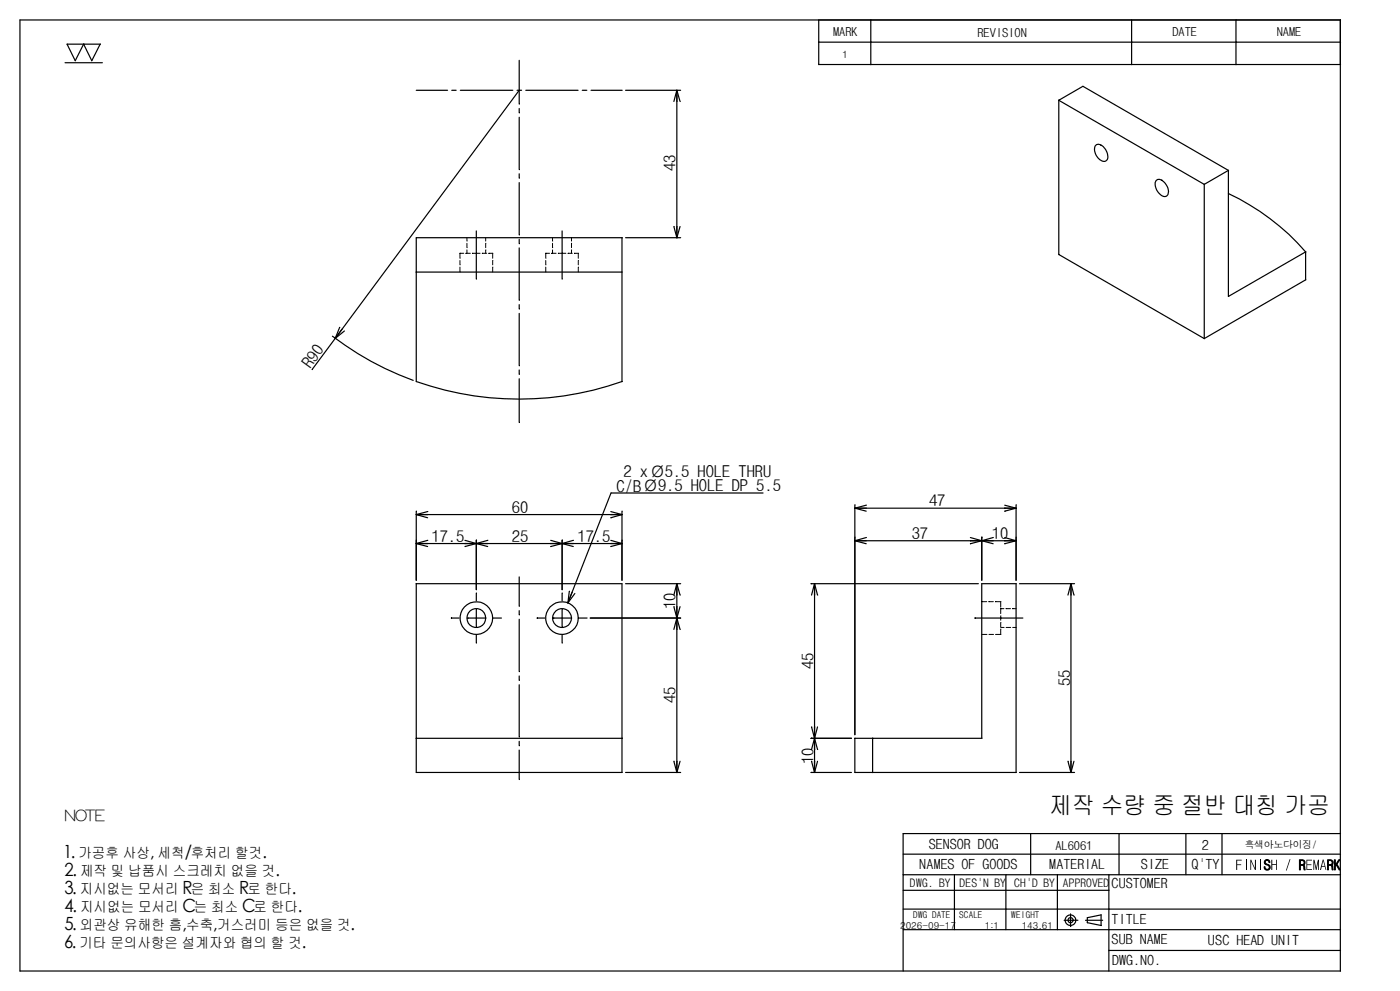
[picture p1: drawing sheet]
<svg xmlns="http://www.w3.org/2000/svg" width="297mm" height="210mm" viewBox="0 0 297 210" stroke-linecap="round" stroke-linejoin="round" font-family="sans-serif">
<g fill="none" stroke="#000" stroke-width=".25">
<path d="M13.8 13.3h7.9M14.2 9.4h3.6M14.3 9.4l1.6 3.5 1.9-3.5M17.7 9.4h3.6l-1.8 3.5-1.7-3.5M88.2 19.1h6.6M95.7 19.1h1M97.6 19.1h11.1M109.6 19.1h.9M110 12.8l.1 9.2M110.1 19.1l-39.1 52.6M111.4 19.1h11.1M123.4 19.1h1"/>
<path d="M125.3 19.1h6.6M132.6 19.1h11.6M143.4 19.1l.8 2.4M143.4 19.1l.1 2.4M143.4 19.1v31.2l.7-2.3M143.5 19.1l-.7 2.4M184.5 13.7h55.4l-.1-4.8h22.2l-.1-4.7h22.2h-279.9l.1 201.5M184.6 4.2h-11.1v4.7M239.8 13.7h22.2l-.1-4.8h22.2l-.1-4.7 .1 201.5h-279.9M239.9 4.2h-55.4l.1 4.7h-11.1v4.8M262 4.2h-22.2l.1 4.7h-55.4l.1 4.8h-11.1M284 8.9l.1 4.8h-22.2"/>
<path d="M110 23l.1 .9M110 24.8l.1 11.1M110 36.8l.1 .9M110 38.7l.1 11.1M224.4 21.2v32.7l30.8 17.8 21.5-12.4M233.3 30.8a2.53 2.53 0 0 1 1.2 3.1 1.3 1.3 0 0 1-1.9-.5 2.02 2.02 0 0 1-.2-2.8l.3-.1 .7 .3M246.2 38.2a2.56 2.56 0 0 1 1.2 3.2 1.28 1.28 0 0 1-1.9-.6 1.96 1.96 0 0 1-.3-2.7l.6-.1 .4 .2M260.3 36.1l-5.1 3M260.3 36.1v26.7l16.4-9.4v5.9M260.4 36.1l-30.9-17.8-5.1 2.9 30.8 17.9v32.6M88.2 50.3h43.7l-.1 7.3M88.3 57.6h43.5"/>
<path d="M88.3 50.3v30.5M100.9 48.9l.1 4.7M100.9 53.6l.1 5.5M110 50.7l.1 .9M110 52.5l.1 11.1M119.1 48.9l.1 4.7M119.1 53.6l.1 5.5M131.8 57.6l.1 23.2a65.9 65.9 0 0 1-43.7 0M132.6 50.3h11.6M142.8 48l.6 2.3 .1-2.3M260.4 41h-.1a49.6 49.6 0 0 1 16.4 12.4M70.5 71.2a64 64 0 0 0 17.1 9.4"/>
<path d="M71 71.7l-4.8 6.6M72 69.3l-1 2.4M72.5 69.7l-1.5 2M73 70.1l-1.9 1.6M110 64.5l.1 1M110 66.4l.1 11.1M110 78.4l.1 .9M110 80.2l.1 9.3M88.2 109h2.5M88.3 108.3l-.1 14.6 .1-8.5M88.3 109l2.3 .7M90.7 114.5l-2.5 .6h2.5"/>
<path d="M90.7 108.4l-2.5 .6M98.5 114.5l2.5 .6M98.6 115.1h2.3M100.9 115.1h2.5M100.9 115.1l-2.3 .7M100.9 115.1h-12.7l2.4 .7M101 115.1l2.3 .7M101 114.4l-.1 10.5M101 115.1h18.1M103.4 114.5l-2.5 .6M116.7 114.5l4.8 1.3M116.8 115.1h2.3"/>
<path d="M119.1 115.1l-2.3 .7M119.1 115.1h2.4M119.2 114.4l-.1 10.5M121.5 114.5l-2.4 .6M129.4 114.5l2.5 .6h-12.8M129.4 108.4l2.5 .6h-43.7M129.5 115.1h2.3l-2.3 .7M129.5 109h2.3l-2.3 .7M129.5 104.4h32.2M129.5 104.4l-9.2 23.3M131.9 108.3l-.1 14.6 .1-8.5M181.2 114.5h2.4"/>
<path d="M181.2 114.5h26.9M181.2 114.5l2.4 .7M181.2 106.9v48.7v-41.8M183.6 113.9l-2.4 .6M183.6 107l-2.4 .6h2.4M205.6 113.9l2.5 .6M205.7 114.5h2.4M208.1 114.5h2.4M208.1 114.5l-2.4 .7M208.1 114.5l2.4 .7M208.1 113.8v9.1M210.5 113.9l-2.4 .6"/>
<path d="M212.9 113.9l2.5 .6h-7.3M212.9 107l2.5 .6M213 114.5h2.3l-2.3 .7M213 107.6h2.3M215.3 107.6l-2.3 .7M215.3 107.6h-34.1l2.4 .7M215.4 106.9l-.1 16 .1-9.1M88.2 123.6l.1 32.8M88.3 123.6h43.5v40M95.7 130.9h1.6M99.2 130.9h1.7M100.9 130.9l.1 1.8"/>
<path d="M100.9 130.9h1.9M100.9 134.5l.1 1.7M101 129.1l-.1 1.8M101 125.6l-.1 1.7M102.9 130.9a1.98 1.98 0 0 0-2.8-1.8 1.98 1.98 0 0 0-.5 3.3 1.98 1.98 0 0 0 3.2-.9l.2-.6M104.6 130.9h1.7M110 122.2l.1 6.2M110 129.3l.1 .9M110 131.2l.1 11M113.9 130.9h1.6M117.3 130.9h1.8M119.1 130.9l.1 1.8"/>
<path d="M119.1 130.9h1.9M119.1 134.5l.1 1.7M119.2 129.1l-.1 1.8M119.2 125.6l-.1 1.7M120.7 125.2l-.4 2.5M121.1 130.9a2 2 0 0 0-2.8-1.8 2 2 0 0 0-.5 3.3 2 2 0 0 0 3.2-.9l.2-.6M121.3 125.5l-1 2.2M121.8 125.7l-1.4 2M122.5 130.9a3.5 3.5 0 0 0-4.9-3.1 3.5 3.5 0 0 0-.7 5.8 3.5 3.5 0 0 0 5.6-1.9l.1-.8M122.8 130.9h1.6M125.1 130.9h19.1M132.6 123.6h11.6"/>
<path d="M142.8 126l.7-2.4-.1 7.3M142.8 128.5l.6 2.4M143.4 130.9l.8 2.4M143.4 130.9l.1 2.4M143.4 130.9v32.7l.7-2.4M143.5 128.5l-.1 2.4M143.5 126l-.1-2.4 .8 2.4M144.1 128.5l-1.3 4.8M171.9 123.6h35.4M172 126l.7-2.4-.1 32.8M172.7 126l-.1-2.4 .7 2.4M206.7 130.9h5.4"/>
<path d="M212.1 130.9h4.7M215.3 123.6l.1 40M215.4 123.6h-7.3v32.8M216 123.6h11.7M226.3 126l.7-2.4v40M227 126v-2.4l.6 2.4M88.3 156.4l-.1 7.2h43.7M88.3 156.4h43.5M110 143.2l.1 .9M110 145l.1 11.1M110 157l.1 .9M110 158.9l.1 6.2"/>
<path d="M171.9 156.4h8.5M172 154l.6 2.4M172.6 156.4l.7 2.3M172.6 156.4l.1 2.3M172.7 156.4l-.7 2.3M172.7 156.4l-.1 7.2M172.7 154l-.1 2.4M173.3 154l-.6 2.4M181.2 156.4v7.2M181.2 156.4h3.7M208.1 156.4h-23.2v7.2M132.6 163.6h11.6"/>
<path d="M142.8 161.2l.6 2.4 .1-2.4M171.9 163.6h8.5M172 161.2l.6 2.4M172.7 161.2l-.1 2.4M173.3 161.2l-.6 2.4M181.2 163.6h34.1M216 163.6h11.7M218.5 176.6l-.1 8.7M226.4 161.2l.6 2.4M227 161.2v2.4M227.6 161.2l-.6 2.4M237.2 176.6l-.1 8.7"/>
<path d="M251.4 176.6l-.1 8.7M259 176.6v8.7M284.1 176.6h-92.7v8.7M191.4 185.3h92.7M191.4 180.9h92.7M191.4 196.9h43.6M191.4 192.6h43.6M191.4 188.6h43.6M191.4 185.3v20.4M202.3 185.3v11.6M213.2 185.3v11.6M224.1 185.3v11.6"/>
<path d="M225.5 194.9h2.9M226.9 193.6v2.6M228 194.9a1.14 1.14 0 0 0-1.7-.9 1.14 1.14 0 0 0-.2 1.9 1.14 1.14 0 0 0 1.8-.6l.1-.4M230 194.9h3.7M233.3 193.8l.1 2.2-3-.6M233.4 193.8l-3 .6 .1 1M235 196.9h49.1M235 192.6h49.1M235 185.3v20.4M235 201.3h49.1"/>
<circle cx="100.9" cy="130.9" r="3.5"/>
<circle cx="226.9" cy="194.9" r=".56"/>
</g>
<g fill="#000">
<path d="M262 182.1h1.2v.2h-1v.8h.8v.1h-.8v1.1h-.2z" fill-rule="evenodd"/>
<path d="M265 182.1h.2l.7 1.8v-1.8h.3v2.2h-.3l-.8-1.8v1.8h-.1z" fill-rule="evenodd"/>
<path d="M269.4 182.1h.2v.9h.8v-.9h.2v2.2h-.2v-1.1h-.8v1.1h-.2z" fill-rule="evenodd"/>
<path d="M273.3 182h.2l-.8 2.4h-.2z" fill-rule="evenodd"/>
<path d="M276.9 182.1h1.1v.2h-1v.8h.9v.1h-.9v.9h1v.2h-1.1z" fill-rule="evenodd"/>
<path d="M278.3 182.1h.2l.4 1.7 .4-1.7h.2v2.2h-.2v-1.7l-.3 1.7h-.2l-.3-1.7v1.7h-.2z" fill-rule="evenodd"/>
<path d="M280.3 182.1l-.6 2.2h.2l.2-.7h.6l.2 .7h.2l-.6-2.2zM280.4 182.4l.3 1h-.5z" fill-rule="evenodd"/>
</g>
<g fill="none" stroke="#000" stroke-width=".21">
<path d="M97.5 53.6v1.1M97.5 55.2v.9M97.5 56.6v1M97.5 53.6h.8M98.8 53.6h.9M99 50.3v.8M99 51.5v1M99 52.9v.7M100.2 53.6h.7M101 53.6h.7M102.3 53.6h.8M103 52.9l-.1 .7"/>
<path d="M103 51.5l-.1 1M103 50.3l-.1 .8M103.6 53.6h.8v1.1M104.4 56.6v1M104.4 55.2v.9M115.7 53.6v1.1M115.7 55.2v.9M115.7 56.6v1M115.7 53.6h.8M117 53.6h.9M117.1 50.3v.8M117.1 51.5v1"/>
<path d="M117.1 52.9v.7M118.4 53.6h.7M119.2 53.6h.7M120.4 53.6h.9M121.2 52.9l-.1 .7M121.2 51.5l-.1 1M121.2 50.3l-.1 .8M121.8 53.6h.7M122.6 56.6l-.1 1M122.6 55.2l-.1 .9M122.6 53.6l-.1 1.1M208.1 134.4h1.1"/>
<path d="M208.1 127.4h1M209.6 134.4h.9M209.6 127.4h.9M211 134.4h1.1M211 127.4h1.1M212.1 132.9h.7M212.1 133.2v1.2M212.1 131.8v1M212.1 130.4v1M212.1 129v1M212.1 127.4v1.2M212.1 128.9h.6"/>
<path d="M213.2 132.9h1M213.3 128.9h.8M214.6 132.9h.8M214.6 128.9h.7M264.1 182.1v2.2M267 182.1v2.2"/>
</g>
<g fill="#000" stroke="#000" stroke-width=".21">
<path d="M268.2 182.1a.61 .61 0 0 1 .9 .6h-.2a.39 .39 0 0 0-.3-.5 .39 .39 0 0 0-.5 .3 .39 .39 0 0 0 .3 .5 .66 .66 0 0 1 .8 .6 .66 .66 0 0 1-.7 .7 .66 .66 0 0 1-.6-.7h.2a.46 .46 0 0 0 .4 .5 .46 .46 0 0 0 .5-.5 .46 .46 0 0 0-.5-.4 .58 .58 0 0 1-.6-.4 .58 .58 0 0 1 .3-.7z" fill-rule="evenodd"/>
<path d="M275.4 182.1v2.2h.2v-1h.4a.34 .34 0 0 1 .3 .5v.4l.3 .1-.1-.9-.3-.2a.58 .58 0 0 0 .3-.6 .58 .58 0 0 0-.5-.5zM275.6 182.3h.4a.43 .43 0 0 1 .4 .4 .43 .43 0 0 1-.5 .4h-.3z" fill-rule="evenodd"/>
<path d="M281.3 182.1v2.2h.2v-1h.4a.34 .34 0 0 1 .4 .5v.5h.2l-.1-.8-.2-.3a.58 .58 0 0 0 .3-.7 .58 .58 0 0 0-.6-.4zM281.5 182.3h.4a.42 .42 0 0 1 .4 .4 .42 .42 0 0 1-.4 .4h-.4z" fill-rule="evenodd"/>
<path d="M282.8 182.1h.2v1.1l.7-1.1h.3l-.7 .9 .7 1.3h-.2l-.6-1.1-.2 .3v.8h-.2z" fill-rule="evenodd"/>
</g>
<text font-size="5.2" x="222.3" y="172.5">제작 수량 중 절반 대칭 가공</text>
<g font-size="3.9">
<text x="13.4" y="181.7">1.</text>
<text x="13.7" y="185.5">2.</text>
<text x="31.8" y="181.7">,</text>
<text x="39.2" y="181.7">/</text>
<text x="55.6" y="181.7">.</text>
<text x="58.4" y="185.5">.</text>
<text x="13.7" y="189.3">3.</text>
<text x="38.7" y="189.3">R</text>
<text x="50.7" y="189.3">R</text>
<text x="61.9" y="189.3">.</text>
<text x="13.7" y="197">5.</text>
<text x="13.7" y="193.1">4.</text>
<text x="38.7" y="197">,</text>
<text x="38.7" y="193.1">C</text>
<text x="45.2" y="197">,</text>
<text x="51.3" y="193.1">C</text>
<text x="63.1" y="193.1">.</text>
<text x="74.3" y="197">.</text>
<text x="13.6" y="200.8">6.</text>
<text x="64" y="200.8">.</text>
</g>
<g font-size="3.5">
<text x="143.2" y="36.3" transform="rotate(-90 143.2 36.3)">43</text>
<text x="65.7" y="78.2" transform="rotate(-54 65.7 78.2)">R90</text>
<text x="132.1" y="101.1">2 xØ5.5 HOLE THRU</text>
<text x="130.7" y="104.2">C/BØ9.5 HOLE DP 5.5</text>
<text x="196.9" y="107.3">47</text>
<text x="108.5" y="108.7">60</text>
<text x="91.4" y="114.8">17.5</text>
<text x="108.5" y="114.8">25</text>
<text x="122.4" y="114.8">17.5</text>
<text x="193.2" y="114.2">37</text>
<text x="210.2" y="114.2">10</text>
<text x="143.2" y="129.1" transform="rotate(-90 143.2 129.1)">10</text>
<text x="172.4" y="141.6" transform="rotate(-90 172.4 141.6)">45</text>
<text x="143.2" y="148.9" transform="rotate(-90 143.2 148.9)">45</text>
<text x="226.8" y="145.3" transform="rotate(-90 226.8 145.3)">55</text>
<text x="172.4" y="161.8" transform="rotate(-90 172.4 161.8)">10</text>
</g>
<text font-size="3.2" x="13.4" y="173.8">NOTE</text>
<g font-size="3.1">
<text x="16.6" y="181.7">가공후 사상 세척 후처리 할것</text>
<text x="17" y="185.5">제작 및 납품시 스크레치 없을 것</text>
<text x="16.9" y="189.3">지시없는 모서리</text>
<text x="40.4" y="189.3">은 최소</text>
<text x="52.4" y="189.3">로 한다</text>
<text x="16.9" y="197">외관상 유해한 흠 수축 거스러미 등은 없을 것</text>
<text x="17" y="193.1">지시없는 모서리</text>
<text x="41.1" y="193.1">는 최소</text>
<text x="53.7" y="193.1">로 한다</text>
<text x="16.8" y="200.8">기타 문의사항은 설계자와 협의 할 것</text>
</g>
<g font-size="3">
<text x="196.8" y="179.9">SENSOR DOG</text>
<text x="194.8" y="184.1">NAMES OF GOODS</text>
<text x="222.3" y="184.1">MATERIAL</text>
<text x="241.8" y="184.1">SIZE</text>
<text x="252.5" y="184.1">Q'TY</text>
<text x="254.7" y="180">2</text>
<text x="235.6" y="188.2">CUSTOMER</text>
<text x="235.6" y="195.8">TITLE</text>
<text x="235.6" y="200">SUB NAME</text>
<text x="256" y="200.2">USC HEAD UNIT</text>
<text x="235.7" y="204.3">DWG.NO.</text>
</g>
<g font-size="2.6">
<text x="176.5" y="7.7">MARK</text>
<text x="207.1" y="7.7">REVISION</text>
<text x="248.5" y="7.7">DATE</text>
<text x="270.6" y="7.7">NAME</text>
<text x="223.6" y="180.1">AL6061</text>
</g>
<g font-size="2.5">
<text x="192.8" y="188">DWG. BY</text>
<text x="203.3" y="188">DES'N BY</text>
<text x="214.9" y="188">CH'D BY</text>
<text x="225.2" y="188">APPROVED</text>
</g>
<g font-size="2.1">
<text x="178.6" y="12.2">1</text>
<text x="263.8" y="179.5">흑색아노다이징/</text>
</g>
<g font-size="2">
<text x="190.8" y="196.7">2026-09-17</text>
<text x="193.5" y="194.5">DWG DATE</text>
<text x="203.2" y="194.5">SCALE</text>
<text x="208.7" y="196.7">1:1</text>
<text x="214.3" y="194.5">WEIGHT</text>
<text x="216.5" y="196.7">143.61</text>
</g>
</svg>
